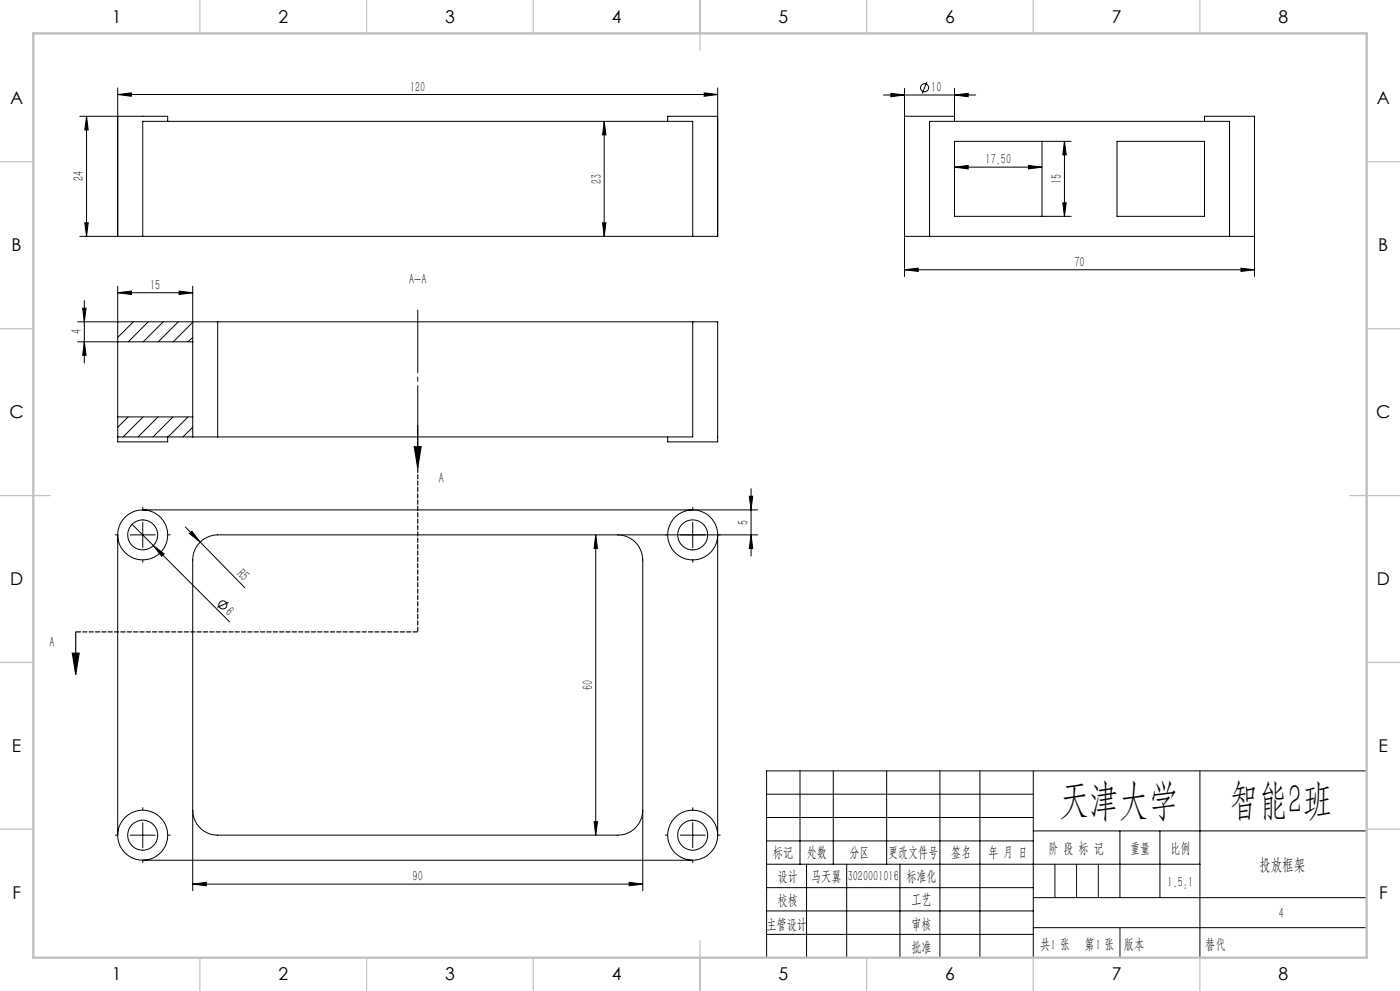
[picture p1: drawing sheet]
<svg xmlns="http://www.w3.org/2000/svg" width="420mm" height="297mm" viewBox="0 0 420 297" stroke-linecap="round" stroke-linejoin="round" font-family="sans-serif">
<g fill="none" stroke="#000" stroke-width=".3">
<path d="M24 34.9h26.3v1.5M26 34.9v35.9M26 34.9l.5 4h-1.1zM35.3 28.3l4.1-.5v1.1zM35.3 26.3v44.5M35.3 28.3h180M181.3 36.4l.5 4h-1zM181.3 36.4v34.4M211.2 27.8l4.1 .5-4.1 .6zM215.3 26.3v44.5h-7.5M215.3 34.9h-15v1.5M265 28.5h27.7"/>
<path d="M267.3 28l4.1 .5-4.1 .5zM271.4 26.5v56.4M271.4 34.9h14.9M278.1 24.5l-1.4 3.5M286.3 28.5l4.1-.5v1zM286.3 26.5v9.9M361.4 36.4v-1.5h14.9v48M286.3 50.1l4.1-.5v1zM286.3 50.1h26.3M308.5 49.6l4.1 .5-4.1 .5zM312.6 42.4v22.4M319.3 42.4v22.4"/>
<path d="M319.3 42.4l.6 4h-1.1zM321.3 42.4h-35v22.4h35M335.1 42.4h26.3v22.4h-26.3zM24 70.8h11.3M25.4 66.8h1.1l-.5 4zM35.3 70.8h7.5M42.8 70.8v-34.4h165v34.4M42.8 70.8h165M180.8 66.8h1l-.5 4zM271.4 70.8h7.5M278.9 70.8h90M278.9 70.8v-34.4h90v34.4"/>
<path d="M318.8 60.8h1.1l-.6 4zM368.9 70.8h7.4M24.8 92.4h1l-.5 4zM25.3 90.1v18.7M35.3 87.7l4.1-.5v1.1zM35.3 85.8v46.6h15v-1.5M35.3 87.7h22.5M35.5 96.4l-.2 .2M40 96.4l-4.7 4.7M44.5 96.4l-6 6M49 96.4l-6 6M53.5 96.4l-6 6"/>
<path d="M53.7 87.2l4.1 .5-4.1 .6zM57.8 96.6l-5.8 5.8M57.8 85.8v45.1M65.3 96.4h-42M65.3 96.4h142.5M65.3 96.4v34.5M207.8 96.4h7.5v36h-15v-1.5M207.8 96.4v34.5h-142.5M271.4 80.9l4-.5v.9zM271.4 80.9h104.9M372.3 80.4l4 .5-4 .4zM25.3 102.4l.5 4.1h-1z"/>
<path d="M57.8 102.4h-34.5M57.8 101.1l-1.4 1.3M35.3 130.9h22.5M35.3 125h22.5M38.5 125l-3.2 3.1M42.9 125l-6 5.9M47.4 125l-6 5.9M51.9 125l-6 5.9M56.4 125l-6 5.9M57.8 130.9h7.5M57.8 128l-2.9 2.9M39.6 157.1l29.3 29.3"/>
<path d="M42.8 156.6v7.5M42.8 152.8h184.5M55.6 157.9l4.4 4.6M56.8 159.9l.8-.7 2.4 3.3zM207.8 156.6v7.5M224.8 148.7h1l-.5 4.1zM225.3 146.5v20.1M35.3 160.3v90M39.1 160.3h7.5M46 163.5l3.2 2.5-.7 .7zM60 162.5l13.4 13.6M178.7 160.3l.5 4.1h-1z"/>
<path d="M178.7 160.3v90M185.3 160.3a7.5 7.5 0 0 1 7.5 7.5v99.1M215.3 160.3v90M225.3 160.3l.5 4.1h-1zM227.3 160.3h-162a7.5 7.5 0 0 0-7.5 7.5v99.1M68.6 180.5l-3.4 1.5M230 238h80M240 231v28M250 231v28M266 231v28M282 231v56M294 231v56"/>
<path d="M310 231v56M360 231v56M410 231h-180v56M39.1 250.3h7.5M42.8 246.6v7.5M42.8 257.8h165M57.8 242.8a7.5 7.5 0 0 0 7.5 7.5h120a7.5 7.5 0 0 0 7.5-7.5M178.2 246.2h1l-.5 4.1zM204 250.3h7.6M207.8 246.6v7.5M230 245h80M230 252h80"/>
<path d="M230 259h130M242 259v28M254 259v28M270 259v28M310 249h100M336 249v20M348 249v20M57.8 265l4.1-.6v1.1zM57.8 265h135M188.7 264.4l4.1 .6-4.1 .5zM230 266h80M230 273h80"/>
<path d="M310 269h100M310 278h100M230 280h80"/>
<circle cx="277.4" cy="26.3" r="1.2"/>
<circle cx="42.8" cy="160.3" r="7.5"/>
<circle cx="42.8" cy="160.3" r="4.5"/>
<circle cx="207.8" cy="160.3" r="4.5"/>
<circle cx="207.8" cy="160.3" r="7.5"/>
<circle cx="66.9" cy="181.3" r="1.21"/>
<circle cx="42.8" cy="250.3" r="7.5"/>
<circle cx="42.8" cy="250.3" r="4.5"/>
<circle cx="207.8" cy="250.3" r="4.5"/>
<circle cx="207.8" cy="250.3" r="7.5"/>
</g>
<path d="M124.3 133.9h2l-1 6.3zM125.3 127.5v12.7M21.7 195.8h2l-1 6.3zM22.7 189.4v12.7" fill="none" stroke="#000" stroke-width=".35"/>
<g fill="none" stroke="#000" stroke-width=".3" stroke-dasharray="30.5 1.3 1.3 1.3">
<path d="M42.8 152.8v-.8M207.8 152.8v-.8M35.3 160.3h-.7M42.8 167.8v.7M50.3 160.3h.8M200.3 160.3h-.7M207.8 167.8v.7M215.3 160.3h.8M35.3 250.3h-.7M42.8 242.8v-.8M42.8 257.8v.7M50.3 250.3h.8"/>
<path d="M200.3 250.3h-.7M207.8 242.8v-.8M207.8 257.8v.7M215.3 250.3h.8"/>
</g>
<path d="M125.3 189.4h-102.6" fill="none" stroke="#000" stroke-width=".35" stroke-dasharray="1.3 .6" stroke-dashoffset="-.2"/>
<path d="M125.3 189.4v-49.2" fill="none" stroke="#000" stroke-width=".35" stroke-dasharray="1.3 .6" stroke-dashoffset="-.1"/>
<path d="M125.3 93v41.4" fill="none" stroke="#000" stroke-width=".3" stroke-dasharray="30.5 1.3 1.3 1.3" stroke-dashoffset="11.7"/>
<path d="M316.5 259v10M323 259v10M329.5 259v10M336 278v9" fill="none" stroke="#0a0605" stroke-width=".3"/>
<g fill="none" stroke="#c0c0c0" stroke-width=".35">
<path d="M60 0v10M110 0v10M160 0v10M210 0v15M260 0v10M310 0v10M360 0v10M0 48.5h10M410 48.5h10M0 98.5h10M410 98.5h10M0 148.5h15"/>
<path d="M405 148.5h15M0 198.5h10M410 198.5h10M0 248.5h10M410 248.5h10M60 287v10M110 287v10M160 287v10M210 282v15M260 287v10M310 287v10M360 287v10"/>
</g>
<path d="M10 10h400v277h-400z" fill="none" stroke="#c0c0c0" stroke-width=".7"/>
<g fill="#000">
<path d="M46 163.5l3.2 2.5-.7 .7zM56.8 159.9l.8-.7 2.4 3.3z"/>
<path d="M26 34.9l.5 4h-1.1zM25.4 66.8h1.1l-.5 4zM181.3 36.4l.5 4h-1zM180.8 66.8h1l-.5 4zM178.7 160.3l.5 4.1h-1zM178.2 246.2h1l-.5 4.1zM224.8 148.7h1l-.5 4.1zM225.3 160.3l.5 4.1h-1zM319.3 42.4l.6 4h-1.1zM318.8 60.8h1.1l-.6 4z"/>
<path d="M35.3 28.3l4.1-.5v1.1zM211.2 27.8l4.1 .5-4.1 .6zM57.8 265l4.1-.6v1.1zM188.7 264.4l4.1 .6-4.1 .5zM271.4 80.9l4-.5v.9zM372.3 80.4l4 .5-4 .4zM267.3 28l4.1 .5-4.1 .5zM286.3 28.5l4.1-.5v1z"/>
<path d="M286.3 50.1l4.1-.5v1zM308.5 49.6l4.1 .5-4.1 .5zM35.3 87.7l4.1-.5v1.1zM53.7 87.2l4.1 .5-4.1 .6z"/>
<path d="M25.3 102.4l.5 4.1h-1zM24.8 92.4h1l-.5 4z"/>
<path d="M21.7 195.8h2l-1 6.3zM124.3 133.9h2l-1 6.3z"/>
</g>
<g font-size="12.7">
<text x="317.9" y="244">天津大学</text>
<text x="368.6" y="244">智能2班</text>
</g>
<g font-size="5.3">
<text x="33.5" y="6.8">1</text>
<text x="83.5" y="6.8">2</text>
<text x="133.5" y="6.8">3</text>
<text x="183.5" y="6.8">4</text>
<text x="233.5" y="6.8">5</text>
<text x="283.5" y="6.8">6</text>
<text x="333.5" y="6.8">7</text>
<text x="383.5" y="6.8">8</text>
<text x="3" y="31.1">A</text>
<text x="413" y="31.1">A</text>
<text x="3.5" y="75.3">B</text>
<text x="413.5" y="75.3">B</text>
<text x="2.8" y="125.3">C</text>
<text x="412.8" y="125.3">C</text>
<text x="3" y="175.3">D</text>
<text x="413" y="175.3">D</text>
<text x="3.6" y="225.3">E</text>
<text x="413.6" y="225.3">E</text>
<text x="3.7" y="269.6">F</text>
<text x="413.7" y="269.6">F</text>
<text x="33.5" y="293.8">1</text>
<text x="83.5" y="293.8">2</text>
<text x="133.5" y="293.8">3</text>
<text x="183.5" y="293.8">4</text>
<text x="233.5" y="293.8">5</text>
<text x="283.5" y="293.8">6</text>
<text x="333.5" y="293.8">7</text>
<text x="383.5" y="293.8">8</text>
</g>
<text font-size="4.9" x="377.8" y="260.7">投放框架</text>
<g font-size="4.4">
<text x="123" y="27.5">120</text>
<text x="279.4" y="27.6">10</text>
<text x="295.7" y="49.2">17.50</text>
<text x="25.1" y="54.4" transform="rotate(-90 25.1 54.4)">24</text>
<text x="180.4" y="55.1" transform="rotate(-90 180.4 55.1)">23</text>
<text x="318.5" y="55.1" transform="rotate(-90 318.5 55.1)">15</text>
<text x="322.3" y="80">70</text>
<text x="45" y="86.9">15</text>
<text x="122.7" y="85.1">A-A</text>
<text x="24.5" y="100.2" transform="rotate(-90 24.5 100.2)">4</text>
<text x="131.7" y="144.7">A</text>
<text x="224.5" y="157.3" transform="rotate(-90 224.5 157.3)">5</text>
<text x="70.9" y="172.2" transform="rotate(45 70.9 172.2)">R5</text>
<text x="67.4" y="183.6" transform="rotate(45 67.4 183.6)">6</text>
<text x="14.9" y="193.9">A</text>
<text x="177.9" y="206.8" transform="rotate(-90 177.9 206.8)">60</text>
<text x="231.9" y="256.9">标记</text>
<text x="242.1" y="256.9">处数</text>
<text x="254.9" y="256.9">分区</text>
<text x="266.5" y="256.9">更改文件号</text>
<text x="285.4" y="256.9">签名</text>
<text x="296.5" y="256.9">年 月 日</text>
<text x="314.5" y="255.6">阶 段 标 记</text>
<text x="339" y="255.6">重量</text>
<text x="351.1" y="255.6">比例</text>
<text x="233.3" y="263.9">设计</text>
<text x="271.9" y="263.9">标准化</text>
<text x="123.8" y="264.1">90</text>
<text x="243.3" y="264">马天翼</text>
<text x="254.3" y="264">3020001016</text>
<text x="350.3" y="265.7">1.5:1</text>
<text x="233.3" y="271.1">校核</text>
<text x="273.4" y="271">工艺</text>
<text x="383.6" y="275.1">4</text>
<text x="229.9" y="278.3">主管设计</text>
<text x="273.4" y="278.3">审核</text>
<text x="273.4" y="285.2">批准</text>
<text x="312.1" y="284.4">共 张</text>
<text x="315.3" y="284.6">1</text>
<text x="325.3" y="284.4">第 张</text>
<text x="328.7" y="284.6">1</text>
<text x="337.1" y="284.4">版本</text>
</g>
<text font-size="4.4" fill="#0a0605" x="361.6" y="284.4">替代</text>
</svg>
